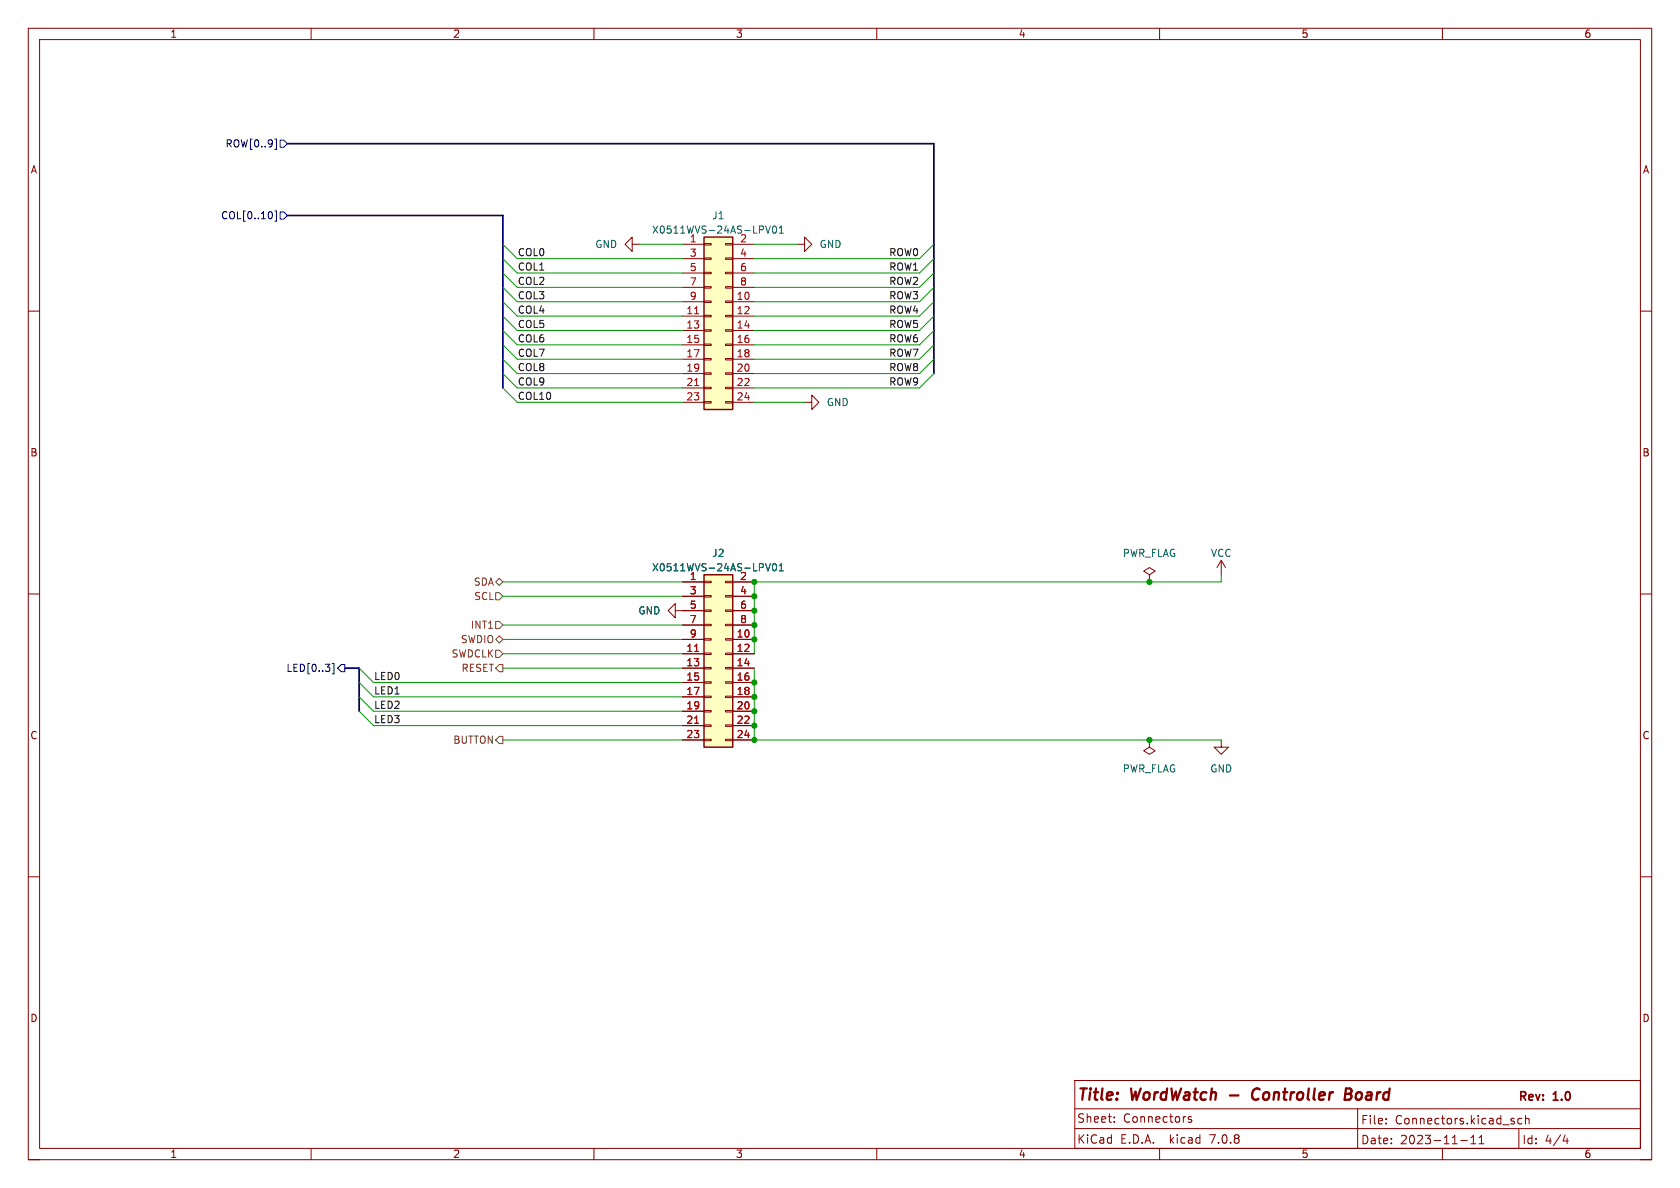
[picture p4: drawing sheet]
<svg xmlns="http://www.w3.org/2000/svg" width="297mm" height="210mm" viewBox="0 0 297 210" stroke-linecap="round" stroke-linejoin="round" font-family="sans-serif">
<g fill="none" stroke="#840000" stroke-width=".18">
<path d="M5 5h287v200h-287zM7 7h283v196h-283zM55 5v2M105 5v2M155 5v2M205 5v2M255 5v2M5 55h2M111.8 43.2v-1.3l-1.3 1.3 1.3 1.3v-1.3h1.2M120.6 43.2h3.9M120.6 53.3h3.9M120.6 55.9h3.9"/>
<path d="M120.6 58.4h3.9M120.6 45.7h3.9M120.6 48.3h3.9M120.6 50.8h3.9M124.5 58.3h1.2v.2h-1.2zM124.5 55.8h1.2v.2h-1.2zM124.5 53.2h1.2v.3h-1.2zM124.5 50.7h1.2v.2h-1.2zM124.5 48.1h1.2v.3h-1.2zM124.5 45.6h1.2v.2h-1.2zM124.5 43.1h1.2v.2h-1.2zM128.3 58.3h1.2v.2h-1.2z"/>
<path d="M128.3 55.8h1.2v.2h-1.2zM128.3 53.2h1.2v.3h-1.2zM128.3 50.7h1.2v.2h-1.2zM128.3 48.1h1.2v.3h-1.2zM128.3 45.6h1.2v.2h-1.2zM128.3 43.1h1.2v.2h-1.2zM129.5 43.2h3.8M129.5 53.3h3.8M129.5 55.9h3.8M129.5 58.4h3.8M129.5 45.7h3.8M129.5 48.3h3.8"/>
<path d="M129.5 50.8h3.8M141 43.2h1.2v-1.3l1.3 1.3-1.3 1.3v-1.3M290 55h2M120.6 61h3.9M120.6 63.5h3.9M120.6 66h3.9M120.6 68.6h3.9M120.6 71.1h3.9M124.5 71h1.2v.2h-1.2zM124.5 68.5h1.2v.2h-1.2zM124.5 65.9h1.2v.3h-1.2zM124.5 63.4h1.2v.2h-1.2z"/>
<path d="M124.5 60.8h1.2v.3h-1.2zM128.3 71h1.2v.2h-1.2zM128.3 68.5h1.2v.2h-1.2zM128.3 65.9h1.2v.3h-1.2zM128.3 63.4h1.2v.2h-1.2zM128.3 60.8h1.2v.3h-1.2zM129.5 61h3.8M129.5 63.5h3.8M129.5 66h3.8M129.5 68.6h3.8M129.5 71.1h3.8M142.2 71.1h1.3v1.3l1.3-1.3-1.3-1.2v1.2"/>
<path d="M215.9 99.1l-.8 1.2M215.9 99.1v2.5M215.9 99.1l.8 1.2M5 105h2M119.4 108v-1.3l-1.3 1.3 1.3 1.2v-1.2h5.1M120.6 102.9h3.9M120.6 113h3.9M120.6 115.6h3.9M120.6 118.1h3.9M120.6 105.4h3.9M120.6 110.5h3.9M124.5 118h1.2v.2h-1.2z"/>
<path d="M124.5 115.4h1.2v.3h-1.2zM124.5 112.9h1.2v.3h-1.2zM124.5 110.4h1.2v.2h-1.2zM124.5 107.8h1.2v.3h-1.2zM124.5 105.3h1.2v.2h-1.2zM124.5 102.7h1.2v.3h-1.2zM128.3 118h1.2v.2h-1.2zM128.3 115.4h1.2v.3h-1.2zM128.3 112.9h1.2v.3h-1.2zM128.3 110.4h1.2v.2h-1.2zM128.3 107.8h1.2v.3h-1.2zM128.3 105.3h1.2v.2h-1.2z"/>
<path d="M128.3 102.7h1.2v.3h-1.2zM129.5 102.9h3.8M129.5 113h3.8M129.5 115.6h3.8M129.5 118.1h3.8M129.5 105.4h3.8M129.5 108h3.8M129.5 110.5h3.8M203.2 101.6l1-.6-1-.7-1 .7 1 .6v1.3M203.2 102.9h.1M290 105h2M120.6 120.7h3.9"/>
<path d="M120.6 123.2h3.9M120.6 125.7h3.9M120.6 128.3h3.9M120.6 130.8h3.9M124.5 130.7h1.2v.2h-1.2zM124.5 128.1h1.2v.3h-1.2zM124.5 125.6h1.2v.3h-1.2zM124.5 123.1h1.2v.2h-1.2zM124.5 120.5h1.2v.3h-1.2zM128.3 130.7h1.2v.2h-1.2zM128.3 128.1h1.2v.3h-1.2zM128.3 125.6h1.2v.3h-1.2z"/>
<path d="M128.3 123.1h1.2v.2h-1.2zM128.3 120.5h1.2v.3h-1.2zM129.5 120.7h3.8M129.5 123.2h3.8M129.5 125.7h3.8M129.5 128.3h3.8M129.5 130.8h3.8M203.2 130.8v1.3l1 .6-1 .7-1-.7 1-.6M203.2 130.8h.1M215.9 130.8v1.3h1.3l-1.3 1.3-1.3-1.3h1.3M5 155h2M290 155h2"/>
<path d="M190 191h100v12h-100zM190 196h100M190 199.5h100M197 198.2v.2M197 197.5v.1M210.6 197.5l-.3-.1-.2 .2v.2l.5 .2v.3h-.5M240 196v7M245 198.5v.2M245 197.8v.1M267.7 198.3v.3M268.5 199.5v3.5M269 197.8l-.4-.1-.3 .3v.4l.2 .2h.5"/>
<path d="M269.7 197.8l.2-.1 .4 .1v.9M269.7 197.2v1.5M5 205h2M55 203v2M105 203v2M155 203v2M205 203v2M255 203v2M258.3 201.6h1.1M260 202.2h.9M260 201.1l.5-.4v1.5M261.5 202.2h.8"/>
<path d="M261.5 201.1l.4-.4v1.5M276.7 200.6l-.4 1.1h1M277 201.2v1M290 205h2"/>
</g>
<path d="M217.4 193.6h1.5M222.3 192.4a1.13 1.13 0 0 0-.9 .7 1.13 1.13 0 0 0 .2 1.2l.3 .1 .5-.1M237.8 193.4h.7M238 192.4h.6a.49 .49 0 0 1 .4 .5 .49 .49 0 0 1-.5 .5l.3 .1a.58 .58 0 0 1-.3 .9h-.8z" fill="none" stroke="#840000" stroke-width=".4"/>
<g fill="#ffffc2" stroke="#ffffc2" stroke-width=".18">
<path d="M124.5 41.9h5v30.5h-5z"/>
<path d="M124.5 101.6h5v30.5h-5z"/>
</g>
<path d="M124.5 41.9h5v30.5h-5zM124.5 101.6h5v30.5h-5z" fill="none" stroke="#840000" stroke-width=".25"/>
<path d="M122.8 55.5h.7M122.8 68.2h.7M122.8 115.2h.7M122.8 127.9h.7" fill="none" stroke="#a90000" stroke-width=".18"/>
<path d="M135.3 39.9l.5 1.3 .4-1.3M136.7 40.1l.2-.2a.68 .68 0 0 1 .4 .7 .68 .68 0 0 1-.4 .6l-.2-.1-.1-.4zM137.8 41.2h.7M137.8 40.3l.3-.4v1.3M135.3 99.6l.5 1.3 .4-1.3M136.7 99.8l.2-.2a.68 .68 0 0 1 .4 .7 .68 .68 0 0 1-.4 .6l-.2-.1-.1-.4zM137.8 100l.3-.4v1.3M137.8 100.9h.7" fill="none" stroke="#006464" stroke-width=".18"/>
<path d="M87.6 102.9l.7-.7 .6 .7-.6 .6zM87.6 114.9h.7l.6 .7-.6 .6h-.7zM87.6 113l.7-.6 .6 .6-.6 .7zM87.6 109.9h.7l.6 .6-.6 .6h-.7zM87.6 104.8h.7l.6 .6-.6 .6h-.7zM88.3 117.5h.6v1.2h-.6l-.7-.6zM88.3 130.2h.6v1.2h-.6l-.7-.6z" fill="none" stroke="#725600" stroke-width=".18"/>
<path d="M48 37.5l.2 .4-.2 .7M48.6 37.3h.3v1.8h-.3M48.6 24.6h.3v1.8h-.3M49.5 37.5h.7l.6 .6-.6 .6h-.7zM49.5 24.8h.7l.6 .6-.6 .6h-.7zM58.7 117.3h.3v1.8h-.3M60.3 117.5h.7v1.2h-.7l-.6-.6z" fill="none" stroke="#000084" stroke-width=".18"/>
<path d="M50.8 25.4h114.3v40.6M50.8 38.1h38.1v30.5M61 118.1h2.5v7.6" fill="none" stroke="#000084" stroke-width=".3"/>
<g fill="none" stroke="#009600" stroke-width=".18">
<path d="M88.9 55.9l2.5 2.5h29.2M88.9 53.3l2.5 2.6h29.2M88.9 45.7l2.5 2.6h29.2M88.9 43.2l2.5 2.5h29.2M88.9 58.4l2.5 2.6h29.2M88.9 50.8l2.5 2.5h29.2M88.9 48.3l2.5 2.5h29.2M113 43.2h7.6M133.3 43.2h7.7M165.1 55.9l-2.5 2.5h-29.3M165.1 53.3l-2.5 2.6h-29.3M165.1 45.7l-2.5 2.6h-29.3"/>
<path d="M165.1 43.2l-2.5 2.5h-29.3M165.1 58.4l-2.5 2.6h-29.3M165.1 50.8l-2.5 2.5h-29.3M165.1 48.3l-2.5 2.5h-29.3M88.9 66l2.5 2.6h29.2M88.9 63.5l2.5 2.5h29.2M88.9 61l2.5 2.5h29.2M88.9 68.6l2.5 2.5h29.2M133.3 71.1h8.9M165.1 66l-2.5 2.6h-29.3M165.1 63.5l-2.5 2.5h-29.3M165.1 61l-2.5 2.5h-29.3"/>
<path d="M63.5 118.1l2.5 2.6h54.6M88.9 118.1h31.7M88.9 115.6h31.7M88.9 113h31.7M88.9 102.9h31.7M88.9 105.4h31.7M88.9 110.5h31.7M133.3 118.1v12.7h82.6M215.9 101.6v1.3h-82.6v12.7M63.5 125.7l2.5 2.6h54.6M63.5 123.2l2.5 2.5h54.6M63.5 120.7l2.5 2.5h54.6"/>
<path d="M88.9 130.8h31.7"/>
</g>
<g fill="#009600" stroke="#009600" stroke-width=".18">
<circle cx="133.3" cy="113" r=".46"/>
<circle cx="133.3" cy="110.5" r=".46"/>
<circle cx="133.3" cy="105.4" r=".46"/>
<circle cx="133.3" cy="108" r=".46"/>
<circle cx="133.3" cy="102.9" r=".46"/>
<circle cx="133.3" cy="125.7" r=".46"/>
<circle cx="133.3" cy="120.7" r=".46"/>
<circle cx="133.3" cy="128.3" r=".46"/>
<circle cx="133.3" cy="123.2" r=".46"/>
<circle cx="133.3" cy="130.8" r=".46"/>
<circle cx="203.2" cy="130.8" r=".46"/>
<circle cx="203.2" cy="102.9" r=".46"/>
</g>
<g font-size="2.8" fill="#840000">
<text x="190.3" y="195.1">Title:</text>
<text x="200" y="195.1">WordWatch</text>
<text x="223" y="195.1">Controller</text>
<text x="240.2" y="195.1">Board</text>
</g>
<g font-size="2.1" fill="#840000">
<text x="268.3" y="195">Rev:</text>
<text x="274.7" y="195">1.0</text>
<text x="190.3" y="198.7">Sheet:</text>
<text x="190.3" y="202.4">KiCad</text>
<text x="198" y="202.4">E.D.A.</text>
<text x="198.5" y="198.7">Connectors</text>
<text x="206.9" y="202.4">kicad</text>
<text x="214.2" y="202.4">7.0.8</text>
<text x="240.5" y="202.5">Date:</text>
<text x="240.5" y="199">File:</text>
<text x="246.6" y="199">Connectors.kicad_sch</text>
<text x="247.5" y="202.5">2023-11-11</text>
<text x="269" y="202.5">Id:</text>
<text x="273.1" y="202.5">4/4</text>
</g>
<g font-size="1.8" fill="#840000">
<text x="30" y="6.9">1</text>
<text x="80" y="6.9">2</text>
<text x="130" y="6.9">3</text>
<text x="180" y="6.9">4</text>
<text x="230" y="6.9">5</text>
<text x="280" y="6.9">6</text>
<text x="5.3" y="30.9">A</text>
<text x="290.3" y="30.9">A</text>
<text x="5.3" y="80.9">B</text>
<text x="290.3" y="80.9">B</text>
<text x="5.3" y="130.9">C</text>
<text x="290.3" y="130.9">C</text>
<text x="5.3" y="180.9">D</text>
<text x="290.3" y="180.9">D</text>
<text x="30" y="204.9">1</text>
<text x="80" y="204.9">2</text>
<text x="130" y="204.9">3</text>
<text x="180" y="204.9">4</text>
<text x="230" y="204.9">5</text>
<text x="280" y="204.9">6</text>
</g>
<g font-size="1.8" fill="#000084">
<text x="39.8" y="26.3">ROW[0..9]</text>
<text x="39" y="39">COL[0..10]</text>
<text x="50.5" y="119">LED[0..3]</text>
</g>
<g font-size="1.8" fill="#006464">
<text x="115.2" y="41.5">X0511WVS-24AS-LPV01</text>
<text x="125.8" y="39">J1</text>
<text x="105.1" y="44">GND</text>
<text x="130.7" y="42.9">2</text>
<text x="144.8" y="44">GND</text>
<text x="146.1" y="72">GND</text>
<text x="115.2" y="101.2">X0511WVS-24AS-LPV01</text>
<text x="125.8" y="98.7">J2</text>
<text x="198.4" y="98.7">PWR_FLAG</text>
<text x="214" y="98.7">VCC</text>
<text x="112.8" y="108.8">GND</text>
<text x="198.4" y="136.8">PWR_FLAG</text>
<text x="213.9" y="136.8">GND</text>
</g>
<g font-size="1.8" fill="#0f0f0f">
<text x="91.4" y="45.4">COL0</text>
<text x="91.4" y="47.9">COL1</text>
<text x="157.1" y="45.4">ROW0</text>
<text x="157.1" y="47.9">ROW1</text>
<text x="91.4" y="50.5">COL2</text>
<text x="91.4" y="53">COL3</text>
<text x="157.1" y="50.5">ROW2</text>
<text x="157.1" y="53">ROW3</text>
<text x="91.4" y="55.5">COL4</text>
<text x="91.4" y="58.1">COL5</text>
<text x="157.1" y="58.1">ROW5</text>
<text x="157.1" y="55.5">ROW4</text>
<text x="91.4" y="60.6">COL6</text>
<text x="91.4" y="63.2">COL7</text>
<text x="91.4" y="65.7">COL8</text>
<text x="157.1" y="63.2">ROW7</text>
<text x="157.1" y="60.6">ROW6</text>
<text x="157.1" y="65.7">ROW8</text>
<text x="91.4" y="70.8">COL10</text>
<text x="91.4" y="68.2">COL9</text>
<text x="157.1" y="68.2">ROW9</text>
<text x="66" y="125.4">LED2</text>
<text x="66" y="122.8">LED1</text>
<text x="66" y="120.3">LED0</text>
<text x="66" y="127.9">LED3</text>
</g>
<g font-size="1.8" fill="#a90000">
<text x="121.8" y="42.9">1</text>
<text x="121.8" y="45.5">3</text>
<text x="130.7" y="45.5">4</text>
<text x="121.8" y="48">5</text>
<text x="121.8" y="50.5">7</text>
<text x="121.8" y="53.1">9</text>
<text x="130.1" y="53.1">10</text>
<text x="130.7" y="48">6</text>
<text x="130.7" y="50.5">8</text>
<text x="121.2" y="55.6">11</text>
<text x="121.2" y="58.2">13</text>
<text x="130.1" y="55.6">12</text>
<text x="130.1" y="58.2">14</text>
<text x="121.2" y="60.7">15</text>
<text x="121.2" y="63.2">17</text>
<text x="121.2" y="65.8">19</text>
<text x="130.1" y="60.7">16</text>
<text x="130.1" y="63.2">18</text>
<text x="130.1" y="65.8">20</text>
<text x="121.2" y="68.3">21</text>
<text x="121.2" y="70.9">23</text>
<text x="130.1" y="68.3">22</text>
<text x="130.1" y="70.9">24</text>
<text x="121.8" y="102.6">1</text>
<text x="121.8" y="105.2">3</text>
<text x="121.8" y="107.7">5</text>
<text x="130.7" y="102.6">2</text>
<text x="130.7" y="105.2">4</text>
<text x="130.7" y="107.7">6</text>
<text x="121.8" y="110.2">7</text>
<text x="121.8" y="112.8">9</text>
<text x="130.1" y="112.8">10</text>
<text x="130.7" y="110.2">8</text>
<text x="121.2" y="115.3">11</text>
<text x="121.2" y="117.9">13</text>
<text x="130.1" y="115.3">12</text>
<text x="130.1" y="117.9">14</text>
<text x="121.2" y="120.4">15</text>
<text x="121.2" y="122.9">17</text>
<text x="121.2" y="125.5">19</text>
<text x="130.1" y="120.4">16</text>
<text x="130.1" y="122.9">18</text>
<text x="130.1" y="125.5">20</text>
<text x="121.2" y="128">21</text>
<text x="121.2" y="130.6">23</text>
<text x="130.1" y="128">22</text>
<text x="130.1" y="130.6">24</text>
</g>
<g font-size="1.8" fill="#725600">
<text x="83.7" y="103.7">SDA</text>
<text x="83.7" y="106.3">SCL</text>
<text x="81.4" y="113.9">SWDIO</text>
<text x="83.1" y="111.4">INT1</text>
<text x="79.7" y="116.4">SWDCLK</text>
<text x="81.5" y="119">RESET</text>
<text x="80" y="131.7">BUTTON</text>
</g>
</svg>
